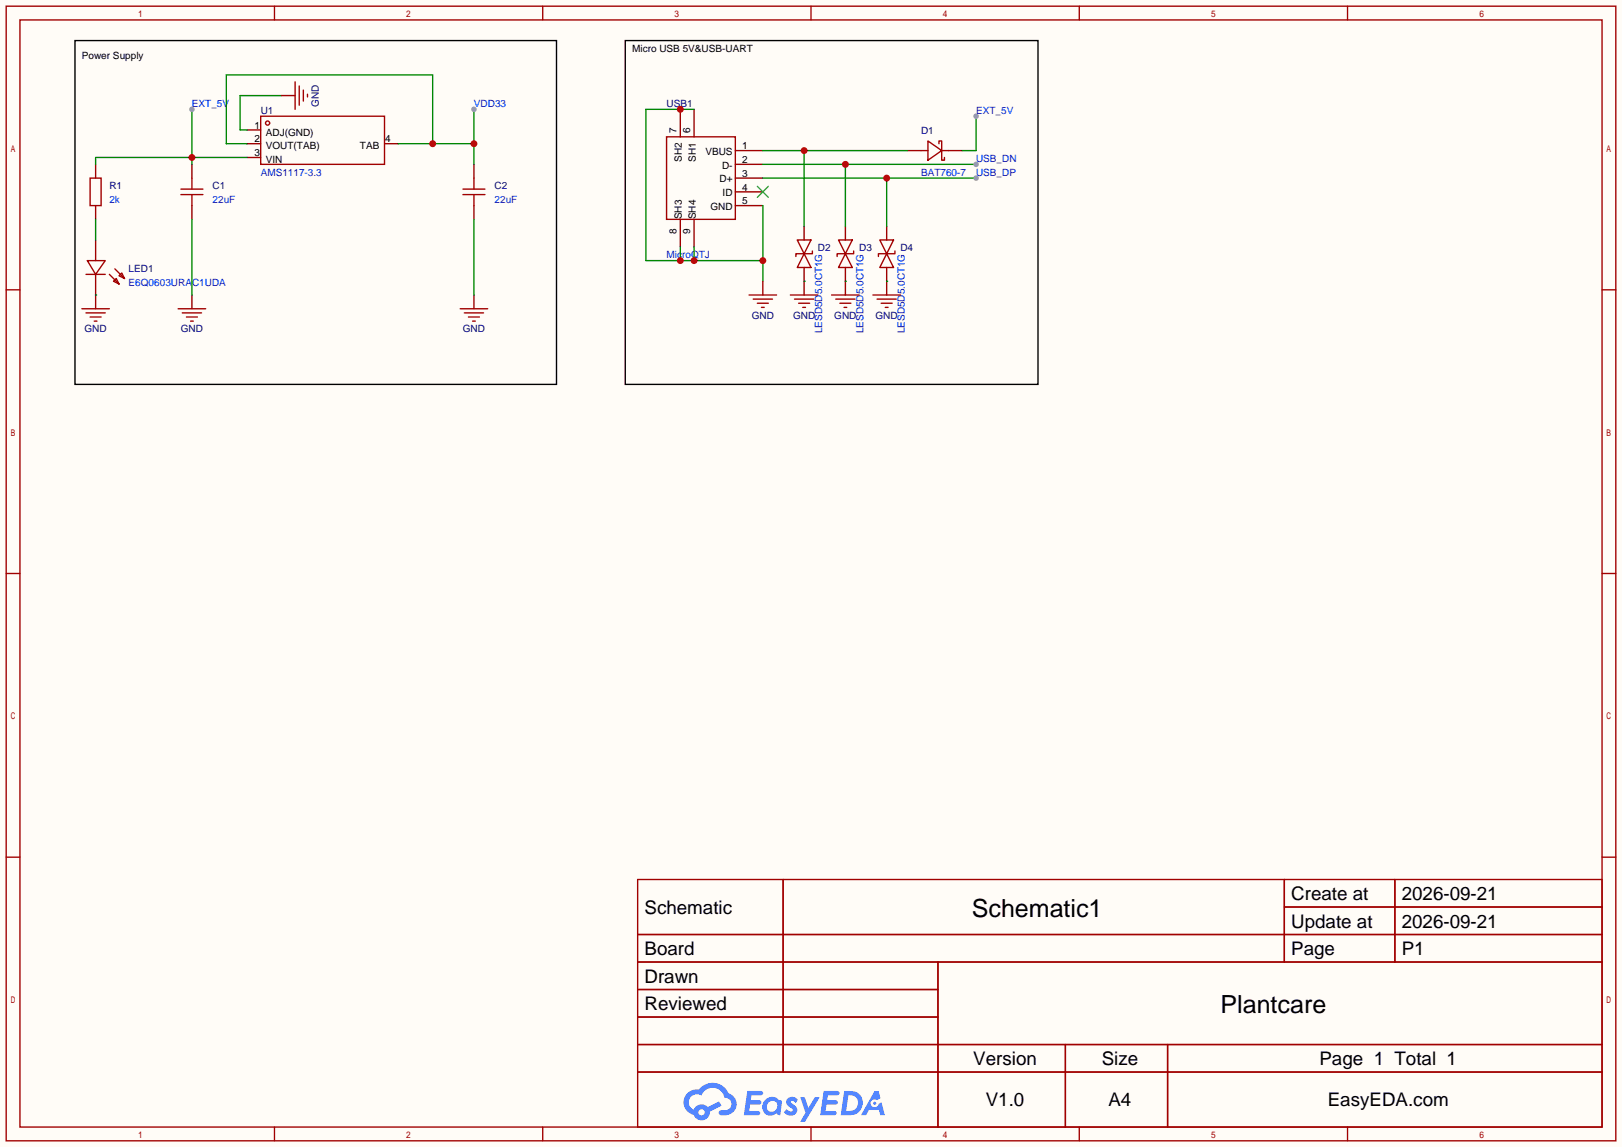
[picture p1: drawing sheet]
<svg xmlns="http://www.w3.org/2000/svg" width="299mm" height="212mm" viewBox="0 0 299 212" stroke-linecap="round" stroke-linejoin="round" font-family="sans-serif">
<path d="M0 0h299.5v211.8h-299.5z" fill="#fffcf7"/>
<g fill="none" stroke="#a10000" stroke-width=".25">
<path d="M1.1 1.1h297.2v209.6h-297.2zM3.7 3.7h292.1v204.5h-292.1zM50.7 1.1v2.6M100.2 1.1v2.6M149.7 1.1v2.6M199.3 1.1v2.6M248.8 1.1v2.6M1.1 53.5h2.6M295.8 53.5h2.5M1.1 105.9h2.6M295.8 105.9h2.5M1.1 158.3h2.6"/>
<path d="M295.8 158.3h2.5M117.7 162.4h178.1v45.8h-178.1zM117.7 172.6h178.1M117.7 177.7h178.1M144.6 162.4v35.6M173.2 177.7v30.5M237.1 162.4v15.3M237.1 167.5h58.7M257.5 162.4v15.3M117.7 182.8h55.5M117.7 192.9h178.1M117.7 187.8h55.5"/>
<path d="M117.7 198h178.1M196.7 192.9v15.3M215.6 192.9v15.3M50.7 208.2v2.5M100.2 208.2v2.5M149.7 208.2v2.5M199.3 208.2v2.5M248.8 208.2v2.5"/>
</g>
<g fill="#5487ff">
<path d="M145.5 202.8a1.3 1.3 0 0 1 1.8 .3l-.4 .6a.54 .54 0 0 0-.9-.2l.1 .2a1.58 1.58 0 0 1 1.1 1.6 1.43 1.43 0 0 1-2.5 .1l.5-.6a.64 .64 0 0 0 .5 .5 .64 .64 0 0 0 .7-.3l-.2-.2a1.6 1.6 0 0 1-1-1.6z"/>
<path d="M147.7 202.7h.9l.7 1.9 1.1-1.9h.9l-2.7 4.5h-.9l1-1.7z"/>
<path d="M138 201.5h1.6a1.31 1.31 0 0 1 1.2 .2 .4 .4 0 0 1-.3 .6h-1.8l-.1 .9h1.6a.4 .4 0 0 1 .4 .4 .4 .4 0 0 1-.4 .4h-1.7l-.2 1.2h.8a1.23 1.23 0 0 1 1.2 .2 .39 .39 0 0 1-.3 .6h-2.7z"/>
<path d="M152.1 201.5h1.6a1.32 1.32 0 0 1 1.3 .2 .39 .39 0 0 1-.4 .6h-1.7l-.2 .9h1.7a.4 .4 0 0 1 .3 .4 .4 .4 0 0 1-.4 .4h-1.7l-.2 1.2h.8a1.23 1.23 0 0 1 1.2 .2 .39 .39 0 0 1-.3 .6h-2.7z"/>
<path d="M161.5 201.5h.7l.4 1.3-.7 .4a.75 .75 0 0 0-1.1 .3 .75 .75 0 0 0 .5 1 .75 .75 0 0 0 .9-.6l.6-.3 .6 2.4h-.9l-.2-1h-1.9l-.5 1h-.9z"/>
<path d="M155.9 201.5l-.7 4.5h1.5a2.27 2.27 0 0 0 2.6-2.3 2.27 2.27 0 0 0-2.7-2.2zM156.6 202.3a1.5 1.5 0 0 1 1.8 1.5 1.5 1.5 0 0 1-1.9 1.4h-.3z"/>
<path d="M141.3 203.1a1.62 1.62 0 0 0-.4 2.1 1.62 1.62 0 0 0 2 .7l.4-.3 .3 .3 .5 .1 .3-2.5-.2-.3h-.4a1.58 1.58 0 0 0-2.5-.1zM141.9 203.6a.99 .99 0 0 1 1.6 .3 .99 .99 0 0 1-.9 1.4 .94 .94 0 0 1-1-.5 .94 .94 0 0 1 .3-1.2z"/>
<path d="M126.9 201.9a2.37 2.37 0 0 0 1.2 4 1.54 1.54 0 0 0 1.7 1 1.54 1.54 0 0 0 1.3-1.6l2.1-1.1-.5-.8-2 1.1a1.57 1.57 0 0 0-2.6 .4 1.5 1.5 0 0 1-.8-2.1 1.5 1.5 0 0 1 2.2-.5 2.23 2.23 0 0 1 2.3-1.4 2.23 2.23 0 0 1 2 1.8 1.16 1.16 0 0 1 1.2 1.1 1.16 1.16 0 0 1-1 1.3h-.7a.47 .47 0 0 0-.6 .3 .47 .47 0 0 0 .4 .6 2.23 2.23 0 0 0 2.3-.7 2.23 2.23 0 0 0 .4-2.3 2.16 2.16 0 0 0-1.3-1.1 3.2 3.2 0 0 0-5.4-.7l-1.2 .1zM129 205.4a.58 .58 0 0 1 1.1 0 .58 .58 0 0 1-1.1 0z"/>
<circle cx="161.5" cy="203.8" r=".28"/>
</g>
<g fill="none" stroke="#a10000" stroke-width=".25">
<path d="M16.6 32.9h2.1v5.1h-2.1zM33.4 35.9h4.1M33.4 34.9h4.1M35.4 32.9v2M35.4 35.9v2.1M48.1 21.5h22.9v8.9h-22.9zM85.5 35.9h4M85.5 34.9h4M87.5 32.9v2M87.5 35.9v2.1M15.9 50.7h3.5M16.1 48.1h3.3l-1.7 2.6z"/>
<path d="M20.2 50.7l1.8 1.8M21.2 49.7l1.8 1.7M21.5 51.4l.5 1.1-1-.6zM22 50.9l.5-.5 .5 1z"/>
<circle cx="49.4" cy="22.7" r=".38"/>
</g>
<path d="M17.7 30.4v2.5M17.7 38v2.5M35.4 30.4v2.5M35.4 38v2.5M45.6 24h2.5M45.6 26.5h2.5M45.6 29.1h2.5M71 26.5h2.5M87.5 30.4v2.5M87.5 38v2.5M17.7 44.3v3.8M17.7 50.7v3.8" fill="none" stroke="#870000" stroke-width=".25"/>
<path d="M35.4 20.2v10.2M45.6 29.1h-27.9v1.3M17.7 40.5v3.8" fill="none" stroke="#008700" stroke-width=".25"/>
<circle cx="35.4" cy="29.1" r=".63" fill="#c00"/>
<circle cx="35.4" cy="20.2" r=".51" fill="#999"/>
<path d="M51.9 17.7h2.6M17.7 54.5v2.5M35.4 54.5v2.5" fill="none" stroke="#870000" stroke-width=".25"/>
<path d="M54.5 15.1v5.1M55.2 15.9v3.5M56 16.6v2.1M56.8 17.4v.5M15.1 57h5.1M15.9 57.8h3.5M16.6 58.5h2.1M17.4 59.3h.5M32.9 57h5.1M33.7 57.8h3.5M34.4 58.5h2M35.2 59.3h.5" fill="none" stroke="#a10000" stroke-width=".25"/>
<path d="M51.9 17.7h-7.6v6.3h1.3M45.6 26.5h-3.8v-12.7h38.1v12.7M73.5 26.5h14M87.5 20.2v10.2M17.7 54.5h.1M35.4 40.5v14" fill="none" stroke="#008700" stroke-width=".25"/>
<g fill="#c00">
<circle cx="79.9" cy="26.5" r=".63"/>
<circle cx="87.5" cy="26.5" r=".63"/>
</g>
<circle cx="87.5" cy="20.2" r=".51" fill="#999"/>
<g fill="none" stroke="#870000" stroke-width=".25">
<path d="M125.6 20.2v5.1M128.1 20.2v5.1M135.8 27.8h5M135.8 30.4h5M135.8 32.9h5M135.8 35.4h5M135.8 38h5M167.5 27.8h2.6M175.1 27.8h2.6M87.5 54.5v2.5M125.6 40.5v5.1M128.1 40.5v5.1"/>
<path d="M148.5 41.8v2.5M148.5 49.4v2.5M156.1 41.8v2.5M156.1 49.4v2.5M163.7 41.8v2.5M163.7 49.4v2.5"/>
</g>
<g fill="none" stroke="#a10000" stroke-width=".25">
<path d="M123.1 25.3h12.7v15.2h-12.7zM170.1 27.8h1.2M171.3 26l2.6 1.8-2.6 1.8zM173.4 26.5v-.5h.5v3.6h.5v-.5M173.9 27.8h1.2M85 57h5M85.7 57.8h3.6M86.5 58.5h2M87.2 59.3h.6M147.2 44.3h2.5l-1.2 2.6zM148.5 46.9l1.2 2.5h-2.5zM150 46.4v.5h-3.1v.5"/>
<path d="M154.8 44.3h2.6l-1.3 2.6zM156.1 46.9l1.3 2.5h-2.6zM157.6 46.4v.5h-3v.5M162.4 44.3h2.6l-1.3 2.6zM163.7 46.9l1.3 2.5h-2.6zM165.2 46.4v.5h-3v.5"/>
</g>
<path d="M140.8 27.8h26.7M148.5 27.8v14M87.5 40.5v14" fill="none" stroke="#008700" stroke-width=".25"/>
<path d="M13.8 7.5h88.9v63.5h-88.9z" fill="none" stroke="#000" stroke-width=".25"/>
<path d="M139.8 34.4l2.1 2M141.9 34.4l-2.1 2" fill="none" stroke="#3c3" stroke-width=".25"/>
<circle cx="148.5" cy="27.8" r=".63" fill="#c00"/>
<path d="M180.2 21.5v6.3h-2.5" fill="none" stroke="#008700" stroke-width=".25"/>
<circle cx="180.2" cy="21.5" r=".51" fill="#999"/>
<path d="M140.8 30.4h39.4M156.1 30.4v11.4" fill="none" stroke="#008700" stroke-width=".25"/>
<circle cx="156.1" cy="30.4" r=".63" fill="#c00"/>
<circle cx="180.2" cy="30.4" r=".51" fill="#999"/>
<path d="M140.8 32.9h39.4M163.7 32.9v8.9" fill="none" stroke="#008700" stroke-width=".25"/>
<circle cx="163.7" cy="32.9" r=".63" fill="#c00"/>
<circle cx="180.2" cy="32.9" r=".51" fill="#999"/>
<path d="M128.1 20.2h-8.8v27.9h21.5M140.8 38v13.9M125.6 45.6v2.5M128.1 45.6v2.5" fill="none" stroke="#008700" stroke-width=".25"/>
<g fill="#c00">
<circle cx="125.6" cy="20.2" r=".63"/>
<circle cx="125.6" cy="48.1" r=".63"/>
<circle cx="128.1" cy="48.1" r=".63"/>
<circle cx="140.8" cy="48.1" r=".63"/>
</g>
<path d="M140.8 51.9v2.6M148.5 51.9v2.6M156.1 51.9v2.6M163.7 51.9v2.6" fill="none" stroke="#870000" stroke-width=".25"/>
<g fill="none" stroke="#a10000" stroke-width=".25">
<path d="M138.3 54.5h5.1M139.1 55.2h3.5M139.8 56h2.1M140.6 56.8h.5M145.9 54.5h5.1M146.7 55.2h3.5M147.4 56h2.1M148.2 56.8h.5M153.5 54.5h5.1M154.3 55.2h3.6M155.1 56h2M155.8 56.8h.5"/>
<path d="M161.2 54.5h5M161.9 55.2h3.6M162.7 56h2M163.4 56.8h.6"/>
</g>
<path d="M148.5 51.9h.1M156.1 51.9h.1M163.7 51.9h.1" fill="none" stroke="#008700" stroke-width=".25"/>
<path d="M115.4 7.5h76.2v63.5h-76.2z" fill="none" stroke="#000" stroke-width=".25"/>
<g font-size="4.6">
<text x="179.4" y="169.4">Schematic1</text>
<text x="225.4" y="187.1">Plantcare</text>
</g>
<g font-size="3.5">
<text x="238.4" y="166.2">Create at</text>
<text x="258.8" y="166.2">2026-09-21</text>
<text x="119" y="168.8">Schematic</text>
<text x="238.4" y="171.3">Update at</text>
<text x="258.8" y="171.3">2026-09-21</text>
<text x="119" y="176.4">Board</text>
<text x="238.4" y="176.4">Page</text>
<text x="258.8" y="176.4">P1</text>
<text x="119" y="181.5">Drawn</text>
<text x="119" y="186.6">Reviewed</text>
<text x="179.7" y="196.7">Version</text>
<text x="203.4" y="196.7">Size</text>
<text x="243.6" y="196.7">Page 1 Total 1</text>
<text x="182" y="204.3">V1.0</text>
<text x="204.7" y="204.3">A4</text>
<text x="245.1" y="204.3">EasyEDA.com</text>
</g>
<g font-size="1.8">
<text x="15.1" y="10.8">Power Supply</text>
<text x="116.7" y="9.6">Micro USB 5V&amp;USB-UART</text>
<text x="47" y="23.8">1</text>
<text x="47" y="26.3">2</text>
<text x="47" y="28.9">3</text>
<text x="49.1" y="25">ADJ(GND)</text>
<text x="49.1" y="27.6">VOUT(TAB)</text>
<text x="66.5" y="27.6">TAB</text>
<text x="71.1" y="26.3">4</text>
<text x="124.9" y="24.5" transform="rotate(-90 124.9 24.5)">7</text>
<text x="125.9" y="29.9" transform="rotate(-90 125.9 29.9)">SH2</text>
<text x="127.4" y="24.5" transform="rotate(-90 127.4 24.5)">6</text>
<text x="128.4" y="29.9" transform="rotate(-90 128.4 29.9)">SH1</text>
<text x="130.2" y="28.6">VBUS</text>
<text x="137" y="27.6">1</text>
<text x="49.1" y="30.1">VIN</text>
<text x="132.8" y="33.7">D+</text>
<text x="133.3" y="31.1">D-</text>
<text x="137" y="30.1">2</text>
<text x="137" y="32.7">3</text>
<text x="137" y="35.2">4</text>
<text x="125.9" y="40.5" transform="rotate(-90 125.9 40.5)">SH3</text>
<text x="128.4" y="40.5" transform="rotate(-90 128.4 40.5)">SH4</text>
<text x="131.1" y="38.8">GND</text>
<text x="133.4" y="36.2">ID</text>
<text x="137" y="37.7">5</text>
<text x="124.9" y="43.3" transform="rotate(-90 124.9 43.3)">8</text>
<text x="127.4" y="43.3" transform="rotate(-90 127.4 43.3)">9</text>
</g>
<g font-size="1.8" fill="#00f">
<text x="35.4" y="19.7">EXT_5V</text>
<text x="87.5" y="19.7">VDD33</text>
<text x="180.2" y="21">EXT_5V</text>
<text x="180.2" y="29.9">USB_DN</text>
<text x="48.1" y="32.4">AMS1117-3.3</text>
<text x="170.1" y="32.4">BAT760-7</text>
<text x="180.2" y="32.4">USB_DP</text>
<text x="20.2" y="37.5">2k</text>
<text x="39.2" y="37.5">22uF</text>
<text x="91.3" y="37.5">22uF</text>
<text x="123.1" y="47.7">MicroQTJ</text>
<text x="23.7" y="52.8">E6Q0603URAC1UDA</text>
<text x="151.8" y="61.5" transform="rotate(-90 151.8 61.5)">LESD5D5.0CT1G</text>
<text x="159.4" y="61.5" transform="rotate(-90 159.4 61.5)">LESD5D5.0CT1G</text>
<text x="167.1" y="61.5" transform="rotate(-90 167.1 61.5)">LESD5D5.0CT1G</text>
</g>
<g font-size="1.8" fill="#000080">
<text x="48.1" y="21">U1</text>
<text x="58.8" y="19.7" transform="rotate(-90 58.8 19.7)">GND</text>
<text x="123.1" y="19.7">USB1</text>
<text x="170.1" y="24.8">D1</text>
<text x="20.2" y="35">R1</text>
<text x="39.2" y="35">C1</text>
<text x="91.3" y="35">C2</text>
<text x="151" y="46.4">D2</text>
<text x="158.6" y="46.4">D3</text>
<text x="166.2" y="46.4">D4</text>
<text x="23.7" y="50.2">LED1</text>
<text x="138.8" y="58.8">GND</text>
<text x="146.4" y="58.8">GND</text>
<text x="154" y="58.8">GND</text>
<text x="161.6" y="58.8">GND</text>
<text x="15.6" y="61.4">GND</text>
<text x="33.4" y="61.4">GND</text>
<text x="85.4" y="61.4">GND</text>
</g>
</svg>
